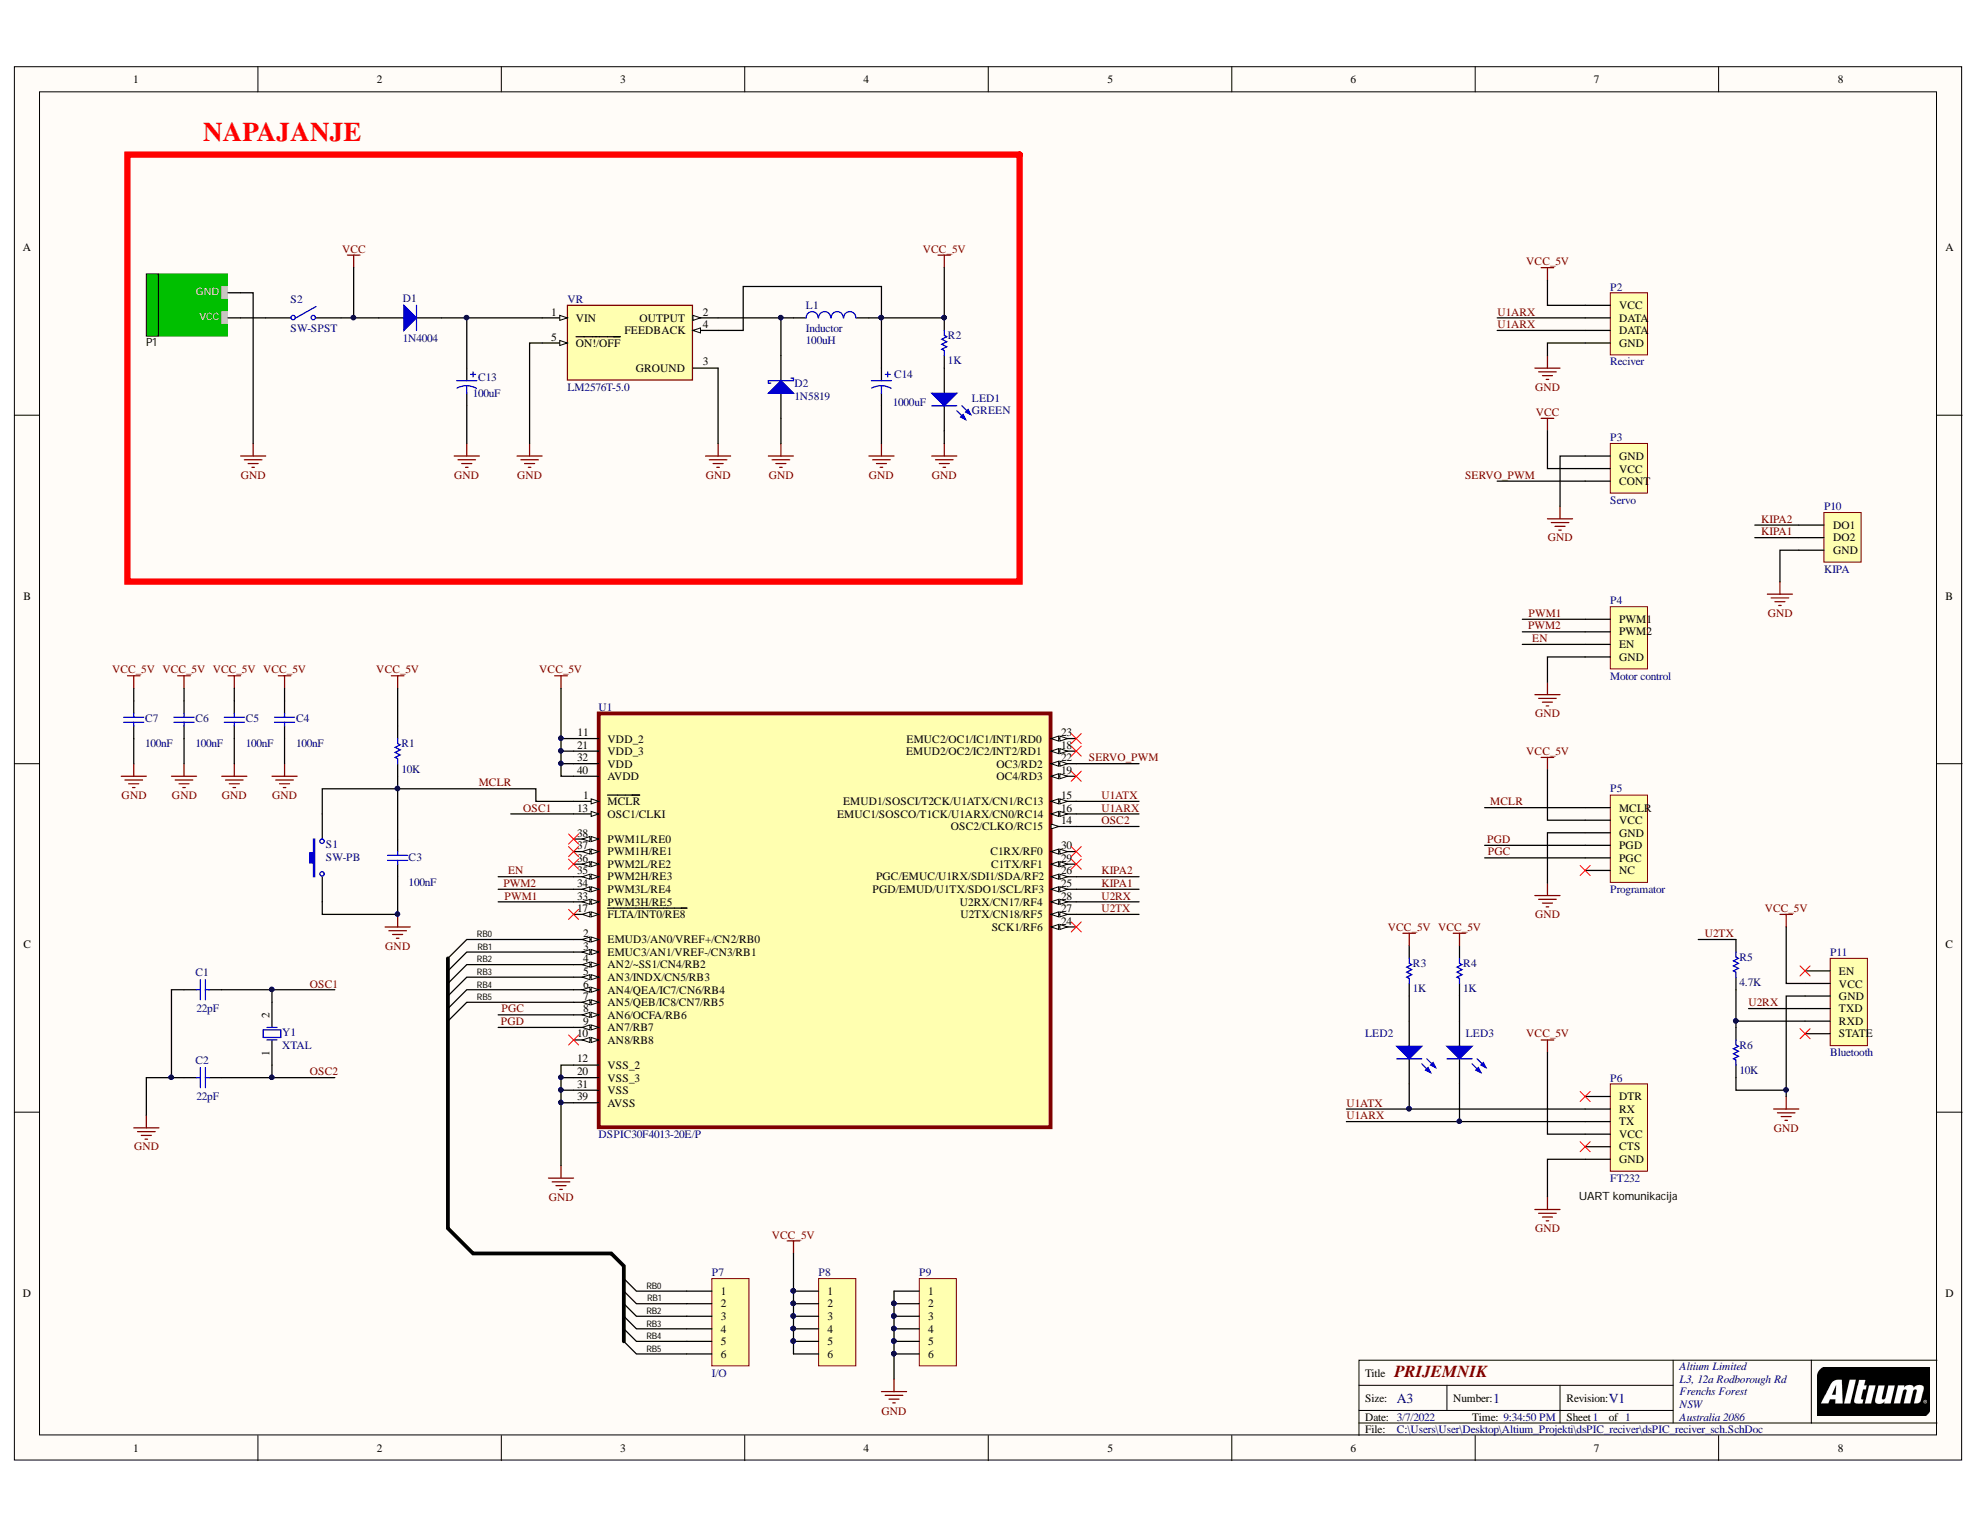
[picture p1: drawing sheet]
# Altium project dsPIC_reciver.PrjPcb
1 sheet, 37 parts. Net scope: global (net labels, ports and power ports of the same name join across sheets).
Board file: dsPIC_reciver_pcb2.PcbDoc

## Sheet dsPIC_reciver_sch.SchDoc: PRIJEMNIK
size A3; Organization: Altium Limited; Address1: L3, 12a Rodborough Rd; Address2: Frenchs Forest; Address3: NSW; Address4: Australia 2086; DocumentNumber: 1; Revision: V1; SheetNumber: 1; SheetTotal: 1

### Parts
C1  value 22pF  [CAP200]  (hidden comment: Cap)
C2  value 22pF  [CAP200]  (hidden comment: Cap)
C3  value 100nF  [CAP200]  (hidden comment: Cap)
C4  value 100nF  [CAP200]  (hidden comment: Cap)
C5  value 100nF  [CAP200]  (hidden comment: Cap)
C6  value 100nF  [CAP200]  (hidden comment: Cap)
C7  value 100nF  [CAP200]  (hidden comment: Cap)
C13  value 100uF  [RAD4]  (hidden comment: Cap Pol1)
C14  value 1000uF  [RAD6_3]  (hidden comment: Cap Pol1)
D1  1N4004  [DIODE400]
D2  1N5819  [SDIODE300]
L1  Inductor  value 100uH  [INDUCTOR_9]
LED1  GREEN  [LED_2]
LED2  GREEN  [LED_2]  (value not drawn)
LED3  GREEN  [LED_2]  (value not drawn)
P1  2EDGRC-5.08-02P-14-00A(H)  [PWR_Con]  (value not drawn)
P2  Reciver  [HEADER_4]
P3  Servo  [HEADER_3]
P4  Motor control  [HEADER_4]
P5  Programator  [HEADER_6]
P6  FT232  [HEADER_6]
P7  I/O  [HEADER_6]
P8  Header 6  [HEADER_6]  (value not drawn)
P9  Header 6  [HEADER_6]  (value not drawn)
P10  KIPA  [HEADER_3]
P11  Bluetooth  [HEADER_6]
R1  value 10K  [RES400]  (hidden comment: Res1)
R2  value 1K  [RES400]  (hidden comment: Res1)
R3  value 1K  [RES400]  (hidden comment: Res1)
R4  value 1K  [RES400]  (hidden comment: Res1)
R5  value 4.7K  [RES400]  (hidden comment: Res1)
R6  value 10K  [RES400]  (hidden comment: Res1)
S1  SW-PB  [SPST-2]
S2  SW-SPST  [CAP200]
U1  DSPIC30F4013-20E/P  [DIP_40]
VR  LM2576T-5.0  [TO170P1067X483X1651-5]
Y1  XTAL  [OSC_5]

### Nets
GND: C1.1 C2.1 C3.1 C4.1 C5.1 C6.1 C7.1 C13.2 C14.2 D2.1(A) LED1.2(K) P1.1(GND) P2.4(GND) P3.1(GND) P4.4(GND) P5.3(GND) P6.6(GND) P9.1 P9.2 P9.3 P9.4 P9.5 P9.6 P10.3(GND) P11.3(GND) R6.1 S1.1 U1.12(VSS_2) U1.20(VSS_3) U1.31(VSS) U1.39(AVSS) VR.3(GROUND) VR.5(~{ON!/OFF})
VCC: D1.1(A) P3.2(VCC) S2.2(NO)
VCC_5V: C4.2 C5.2 C6.2 C7.2 C14.1 L1.2 P2.1(VCC) P5.2(VCC) P6.4(VCC) P8.1 P8.2 P8.3 P8.4 P8.5 P8.6 P11.2(VCC) R1.2 R2.2 R3.2 R4.2 U1.11(VDD_2) U1.21(VDD_3) U1.32(VDD) U1.40(AVDD) VR.4(FEEDBACK)
EN: P4.3(EN) U1.35(PWM2H/RE3)
KIPA1: P10.2(DO2) U1.25(PGD/EMUD/U1TX/SDO1/SCL/RF3)
KIPA2: P10.1(DO1) U1.26(PGC/EMUC/U1RX/SDI1/SDA/RF2)
MCLR: C3.2 P5.1(MCLR) R1.1 S1.2 U1.1(~{MCLR})
OSC1: C1.2 U1.13(OSC1/CLKI) Y1.2(OSC2)
OSC2: C2.2 U1.14(OSC2/CLKO/RC15) Y1.1(OSC1)
PGC: P5.5(PGC) U1.8(AN6/OCFA/RB6)
PGD: P5.4(PGD) U1.9(AN7/RB7)
PWM1: P4.1(PWM1) U1.33(PWM3H/RE5)
PWM2: P4.2(PWM2) U1.34(PWM3L/RE4)
RB0: P7.1 U1.2(EMUD3/AN0/VREF+/CN2/RB0)
RB1: P7.2 U1.3(EMUC3/AN1/VREF-/CN3/RB1)
RB2: P7.3 U1.4(AN2/~SS1/CN4/RB2)
RB3: P7.4 U1.5(AN3/INDX/CN5/RB3)
RB4: P7.5 U1.6(AN4/QEA/IC7/CN6/RB4)
RB5: P7.6 U1.7(AN5/QEB/IC8/CN7/RB5)
SERVO_PWM: P3.3(CONT) U1.22(OC3/RD2)
U1ARX: LED3.2(K) P2.2(DATA) P2.3(DATA) P6.3(TX) U1.16(EMUC1/SOSCO/T1CK/U1ARX/CN0/RC14)
U1ATX: LED2.2(K) P6.2(RX) U1.15(EMUD1/SOSCI/T2CK/U1ATX/CN1/RC13)
U2RX: P11.4(TXD) U1.28(U2RX/CN17/RF4)
U2TX: R5.2 U1.27(U2TX/CN18/RF5)
NetC13_1: C13.1 D1.2(K) VR.1(VIN)
NetD2_2: D2.2(K) L1.1 VR.2(OUTPUT)
NetLED1_1: LED1.1(A) R2.1
NetLED2_1: LED2.1(A) R3.1
NetLED3_1: LED3.1(A) R4.1
NetP1_2: P1.2(VCC) S2.1(COMMON)
NetP11_5: P11.5(RXD) R5.1 R6.2

Not connected (* = marked no-connect by the designer): P5 6(NC)*; P6 1(DTR)* 5(CTS)*; P11 1(EN)* 6(STATE)*; U1 10(AN8/RB8)* 17(~{FLTA/INT0/RE8})* 18(EMUD2/OC2/IC2/INT2/RD1)* 19(OC4/RD3)* 23(EMUC2/OC1/IC1/INT1/RD0)* 24(SCK1/RF6)* 29(C1TX/RF1)* 30(C1RX/RF0)* 36(PWM2L/RE2)* 37(PWM1H/RE1)* 38(PWM1L/RE0)*

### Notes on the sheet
- NAPAJANJE
- (near P6) UART komunikacija
